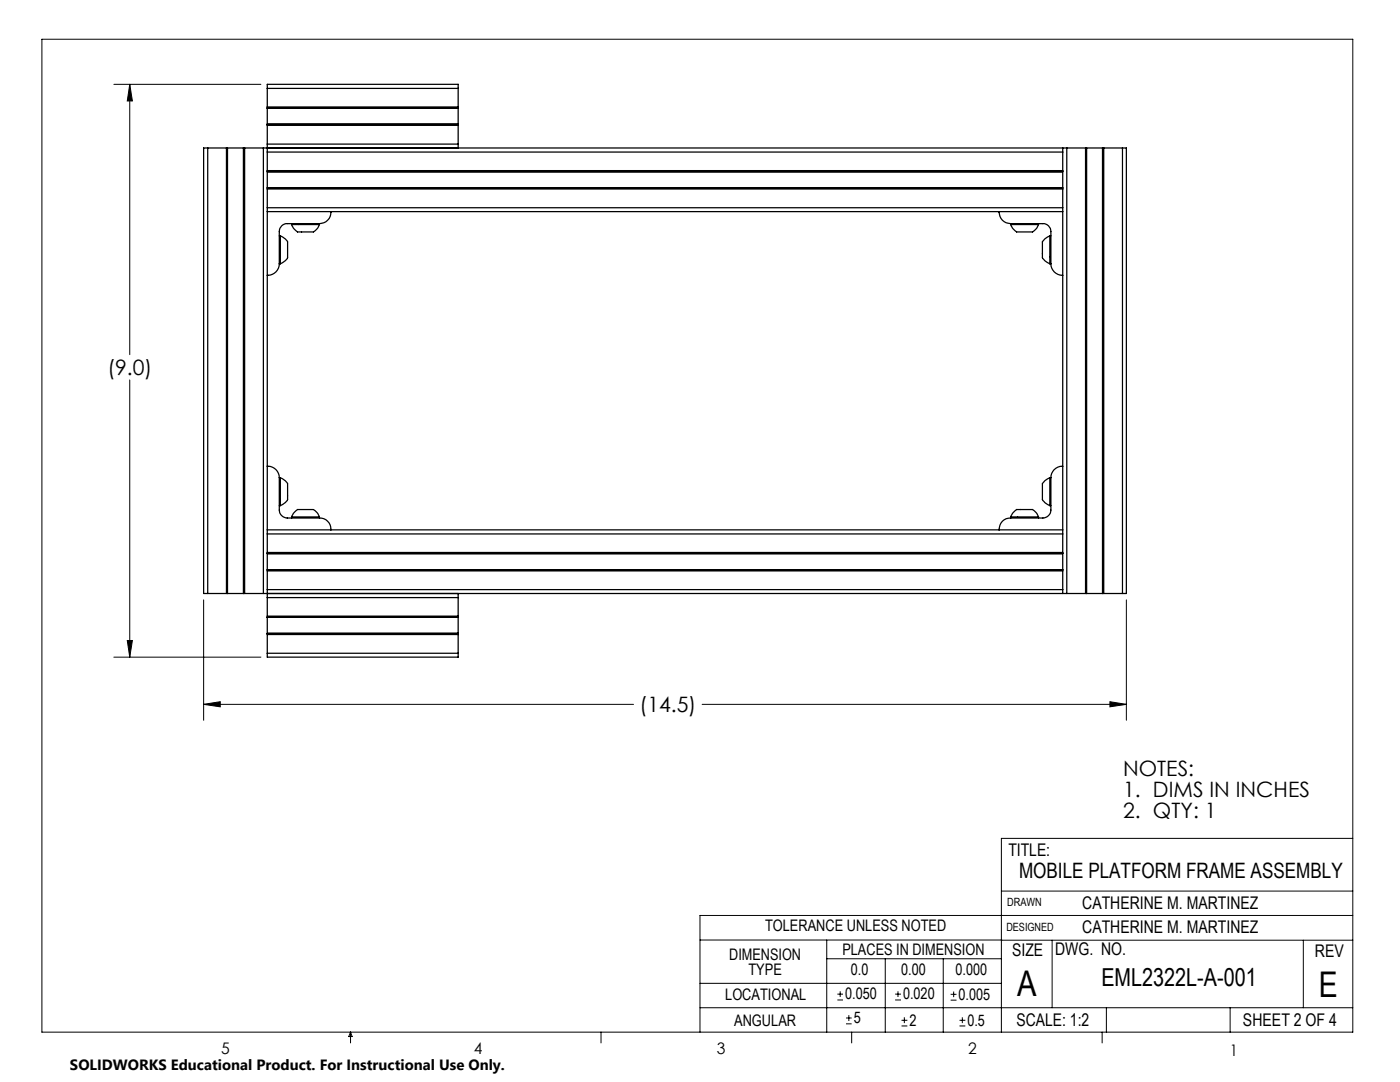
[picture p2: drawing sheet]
<svg xmlns="http://www.w3.org/2000/svg" width="279mm" height="216mm" viewBox="0 0 279 216" stroke-linecap="round" stroke-linejoin="round" font-family="sans-serif">
<g fill="none" stroke="#000" stroke-width=".2">
<path d="M8.4 7.8h261.6v198.2h-261.6zM22.7 16.8h29.4M25.9 16.8l.5 3.3h-1zM25.9 16.8v54M25.9 75.8v55.3M40.6 119.7v24M224.8 119.7v24M22.7 131.1h29.4M25.4 127.8h1l-.5 3.3zM40.6 140.5l3.4-.5v1zM40.6 140.5h85.8M140.1 140.5h84.7"/>
<path d="M221.5 140l3.3 .5-3.3 .5zM199.8 177.8h70.2M270 167.3h-70.2v38.7M139.7 187.6h60.2M139.7 196.2h60.1M165 187.6v18.4M165 191.3h34.8M167.1 199.5h1.1M167.1 198.4h1.1M167.7 197.8v1.1M176.7 191.3v14.7M178.6 199.5h1.2"/>
<path d="M178.6 198.4h1.2M179.2 197.8v1.1M188.2 191.3v14.7M189.7 199.6h1.2M189.7 198.4h1.2M190.3 197.8v1.2M199.8 187.6h70.2M210 187.6v13.5M260.1 187.6v13.5M270 182.7h-130.3v23.3M70 206v2.1M70 206l.3 .8h-.7z"/>
<path d="M119.9 206v2.1M139.7 201.1h130.3M168.8 204.3h1.2M168.8 203.1h1.2M169.4 202.6v1.1M170 206v2.1M179.9 204.7h1.2M179.9 203.6h1.2M180.5 203v1.2M191.5 204.7h1.2M191.5 203.6h1.2M192.1 203v1.2"/>
<path d="M220 206v2.1M220.8 201.1v4.9M245.5 201.1v4.9"/>
</g>
<path d="M25.9 16.8l.5 3.3h-1zM25.4 127.8h1l-.5 3.3zM40.6 140.5l3.4-.5v1zM221.5 140l3.3 .5-3.3 .5z" fill="#000"/>
<g fill="none" stroke="#000" stroke-width=".25">
<path d="M53.3 17.6v-.8h38.1v.8M53.3 17.6v3.7M53.3 17.6h38.1M91.4 17.6v3.7M41.5 29.5h-.9v88.9h.9M41.5 29.5h3.7M41.5 29.5v88.9M45.2 29.5h.2M45.2 29.5v88.9M45.4 29.5h3.2M45.4 29.5v88.9M48.6 29.5v88.9"/>
<path d="M48.6 29.5h.2M48.8 29.5h3.8M48.8 29.5v88.9M52.6 29.5h.7M52.6 29.5v88.9M53.3 37.5v.2M53.3 34v.3M53.3 29.5v.8M53.3 24.8v.2M53.3 28.8v.7M53.3 21.3v.3M53.3 21.6v3.2"/>
<path d="M53.3 25v3.8M53.3 30.3v3.7M53.3 34.3v3.2M53.3 37.7v3.8M53.3 30.3h158.8M53.3 34h158.8M53.3 37.7h158.8M53.3 37.5h158.8M53.3 34.3h158.8M53.3 29.5h158.8M53.3 24.8h38.1M53.3 25h38.1"/>
<path d="M53.3 21.3h38.1M53.3 28.8h38.1M53.3 21.6h38.1M91.4 24.8v.2M91.4 28.8v.7M91.4 21.3v.3M91.4 21.6v3.2M91.4 25v3.8M212.1 37.5v.2M212.1 34v.3M212.1 29.5v.8M212.1 29.5h.8"/>
<path d="M212.1 30.3v3.7M212.1 34.3v3.2M212.1 37.7v3.8M212.9 29.5h3.7M212.9 29.5v88.9M216.6 29.5h.2M216.6 29.5v88.9M216.8 29.5h3.3M216.8 29.5v88.9M220 29.5v88.9M220.1 29.5h.2M220.1 29.5v88.9"/>
<path d="M220.3 29.5h3.7M220.3 29.5v88.9M224 29.5h.8v88.9h-.8M224 29.5v88.9M53.3 41.5v.7M53.3 42.2h158.8M53.3 42.2v63.5M53.3 41.5h158.8M55.7 52.6a2.29 2.29 0 0 1-2.4 2.3M55.7 47.1h.3M55.7 52.6h.3M56 47.1l.2 .1a1.94 1.94 0 0 1 1.2 2.4v1.1a1.85 1.85 0 0 1-1.4 1.9"/>
<path d="M56 47.1v5.5M58.2 44.8a2.45 2.45 0 0 0 1.3 1.5h2.3a1.83 1.83 0 0 0 1.9-1.5M58.2 44.8h5.5M58.2 44.6v.2M63.7 44.6v.2M63.8 44.6h-6.5a1.57 1.57 0 0 0-1.6 1.6v6.4M66 42.2a2.24 2.24 0 0 1-2.2 2.4M199.4 42.2a2.31 2.31 0 0 0 2.3 2.4h6.4a1.57 1.57 0 0 1 1.6 1.6v6.4M201.7 44.8a2.45 2.45 0 0 0 1.3 1.5h2.3a1.83 1.83 0 0 0 2-1.5M201.7 44.8h5.6M201.7 44.6v.2M207.3 44.6v.2"/>
<path d="M209.5 47.1l-.2 .1a2.28 2.28 0 0 0-1.3 1.2v2.3a1.55 1.55 0 0 0 1.1 1.7l.4 .2M209.5 47.1v5.5M209.5 47.1h.2M209.5 52.6h.2M209.7 52.6a2.29 2.29 0 0 0 2.4 2.3M212.1 41.5v.7M212.1 42.2v63.5M53.3 93a2.31 2.31 0 0 1 2.4 2.3M55.7 95.3v6.5a1.63 1.63 0 0 0 1.6 1.6h6.5M55.7 95.3h.3M56 95.3l.2 .1a1.94 1.94 0 0 1 1.2 2.4v1.1a1.85 1.85 0 0 1-1.4 2M56 95.3v5.6"/>
<path d="M209.5 95.3l-.2 .1a2.28 2.28 0 0 0-1.3 1.2v2.3a1.55 1.55 0 0 0 1.1 1.8l.4 .2M209.5 95.3v5.6M209.5 95.3h.2M209.7 95.3v6.5a1.63 1.63 0 0 1-1.6 1.6h-6.4a2.24 2.24 0 0 0-2.3 2.3M212.1 93a2.3 2.3 0 0 0-2.4 2.3M41.5 118.4h3.7M45.2 118.4h.2M45.4 118.4h3.2M48.6 118.4h.2M48.8 118.4h3.8M52.6 118.4h.7M53.3 113.7v.2"/>
<path d="M53.3 105.7v.8M53.3 117.7v.7M53.3 110.2v.3M53.3 118.4v.8M53.3 106.5v3.7M53.3 110.5v3.2M53.3 113.9v3.8M53.3 119.2v3.7M53.3 105.7h158.8M53.3 117.7h158.8M53.3 113.9h158.8M53.3 113.7h158.8"/>
<path d="M53.3 106.5h158.8M53.3 110.2h158.8M53.3 118.4h158.8M53.3 110.5h158.8M53.3 119.2h38.1M55.7 100.9h.3M58.2 103.2a2.45 2.45 0 0 1 1.3-1.5h2.3a1.83 1.83 0 0 1 1.9 1.5M58.2 103.2h5.5M58.2 103.2v.2M63.7 103.2v.2M63.8 103.4a2.23 2.23 0 0 1 2.2 2.3M91.4 118.4v.8"/>
<path d="M91.4 119.2v3.7M201.7 103.2a2.45 2.45 0 0 1 1.3-1.5h2.3a1.83 1.83 0 0 1 2 1.5M201.7 103.2h5.6M201.7 103.2v.2M207.3 103.2v.2M209.5 100.9h.2M212.1 113.7v.2M212.1 105.7v.8M212.1 117.7v.7M212.1 110.2v.3M212.1 118.4h.8M212.1 106.5v3.7"/>
<path d="M212.1 110.5v3.2M212.1 113.9v3.8M212.9 118.4h3.7M216.6 118.4h.2M216.8 118.4h3.3M220.1 118.4h.2M220.3 118.4h3.7M53.3 126.4v.2M53.3 130.4v.7h38.1v-.7M53.3 122.9v.3M53.3 123.2v3.2M53.3 126.6v3.8"/>
<path d="M53.3 126.4h38.1M53.3 126.6h38.1M53.3 130.4h38.1M53.3 122.9h38.1M53.3 123.2h38.1M91.4 126.4v.2M91.4 122.9v.3M91.4 123.2v3.2M91.4 126.6v3.8"/>
</g>
<g font-size="7.1">
<text x="203" y="198.7">A</text>
<text x="263.2" y="198.9">E</text>
</g>
<text font-size="4.9" x="219.8" y="196.7">EML2322L-A-001</text>
<g font-size="4.2">
<text x="21.4" y="74.9">(9.0)</text>
<text x="127.6" y="142.1">(14.5)</text>
<text x="224.2" y="154.8">NOTES:</text>
<text x="224.2" y="158.9">1. DIMS IN INCHES</text>
<text x="224.2" y="163.1">2. QTY: 1</text>
<text x="203.4" y="175.1">MOBILE PLATFORM FRAME ASSEMBLY</text>
</g>
<g font-size="3.5">
<text x="201.2" y="170.7">TITLE:</text>
<text x="216" y="181.4">CATHERINE M. MARTINEZ</text>
<text x="202" y="190.7">SIZE</text>
<text x="210.6" y="190.6">DWG. NO.</text>
<text x="216" y="186.2">CATHERINE M. MARTINEZ</text>
<text x="262.4" y="190.9">REV</text>
<text x="202.9" y="204.6">SCALE: 1:2</text>
<text x="248.1" y="204.6">SHEET 2 OF 4</text>
</g>
<g font-size="3.2">
<text x="152.7" y="185.7">TOLERANCE UNLESS NOTED</text>
<text x="145.5" y="191.5">DIMENSION</text>
<text x="168.1" y="190.5">PLACES IN DIMENSION</text>
<text x="149.4" y="194.6">TYPE</text>
<text x="169.8" y="194.6">0.0</text>
<text x="179.8" y="194.6">0.00</text>
<text x="190.7" y="194.6">0.000</text>
<text x="144.7" y="199.6">LOCATIONAL</text>
<text x="168.7" y="199.4">0.050</text>
<text x="180.2" y="199.4">0.020</text>
<text x="191.3" y="199.5">0.005</text>
<text x="146.5" y="204.6">ANGULAR</text>
<text x="170.4" y="204.2">5</text>
<text x="181.5" y="204.6">2</text>
<text x="193.1" y="204.6">0.5</text>
<text x="44.2" y="210.4">5</text>
<text x="94.6" y="210.3">4</text>
<text x="143.1" y="210.4">3</text>
<text x="193.2" y="210.3">2</text>
<text x="245.4" y="210.6">1</text>
</g>
<text font-size="3" x="14" y="213.5">SOLIDWORKS Educational Product. For Instructional Use Only.</text>
<g font-size="2.3">
<text x="200.8" y="185.7">DESIGNED</text>
<text x="201" y="180.9">DRAWN</text>
</g>
</svg>
